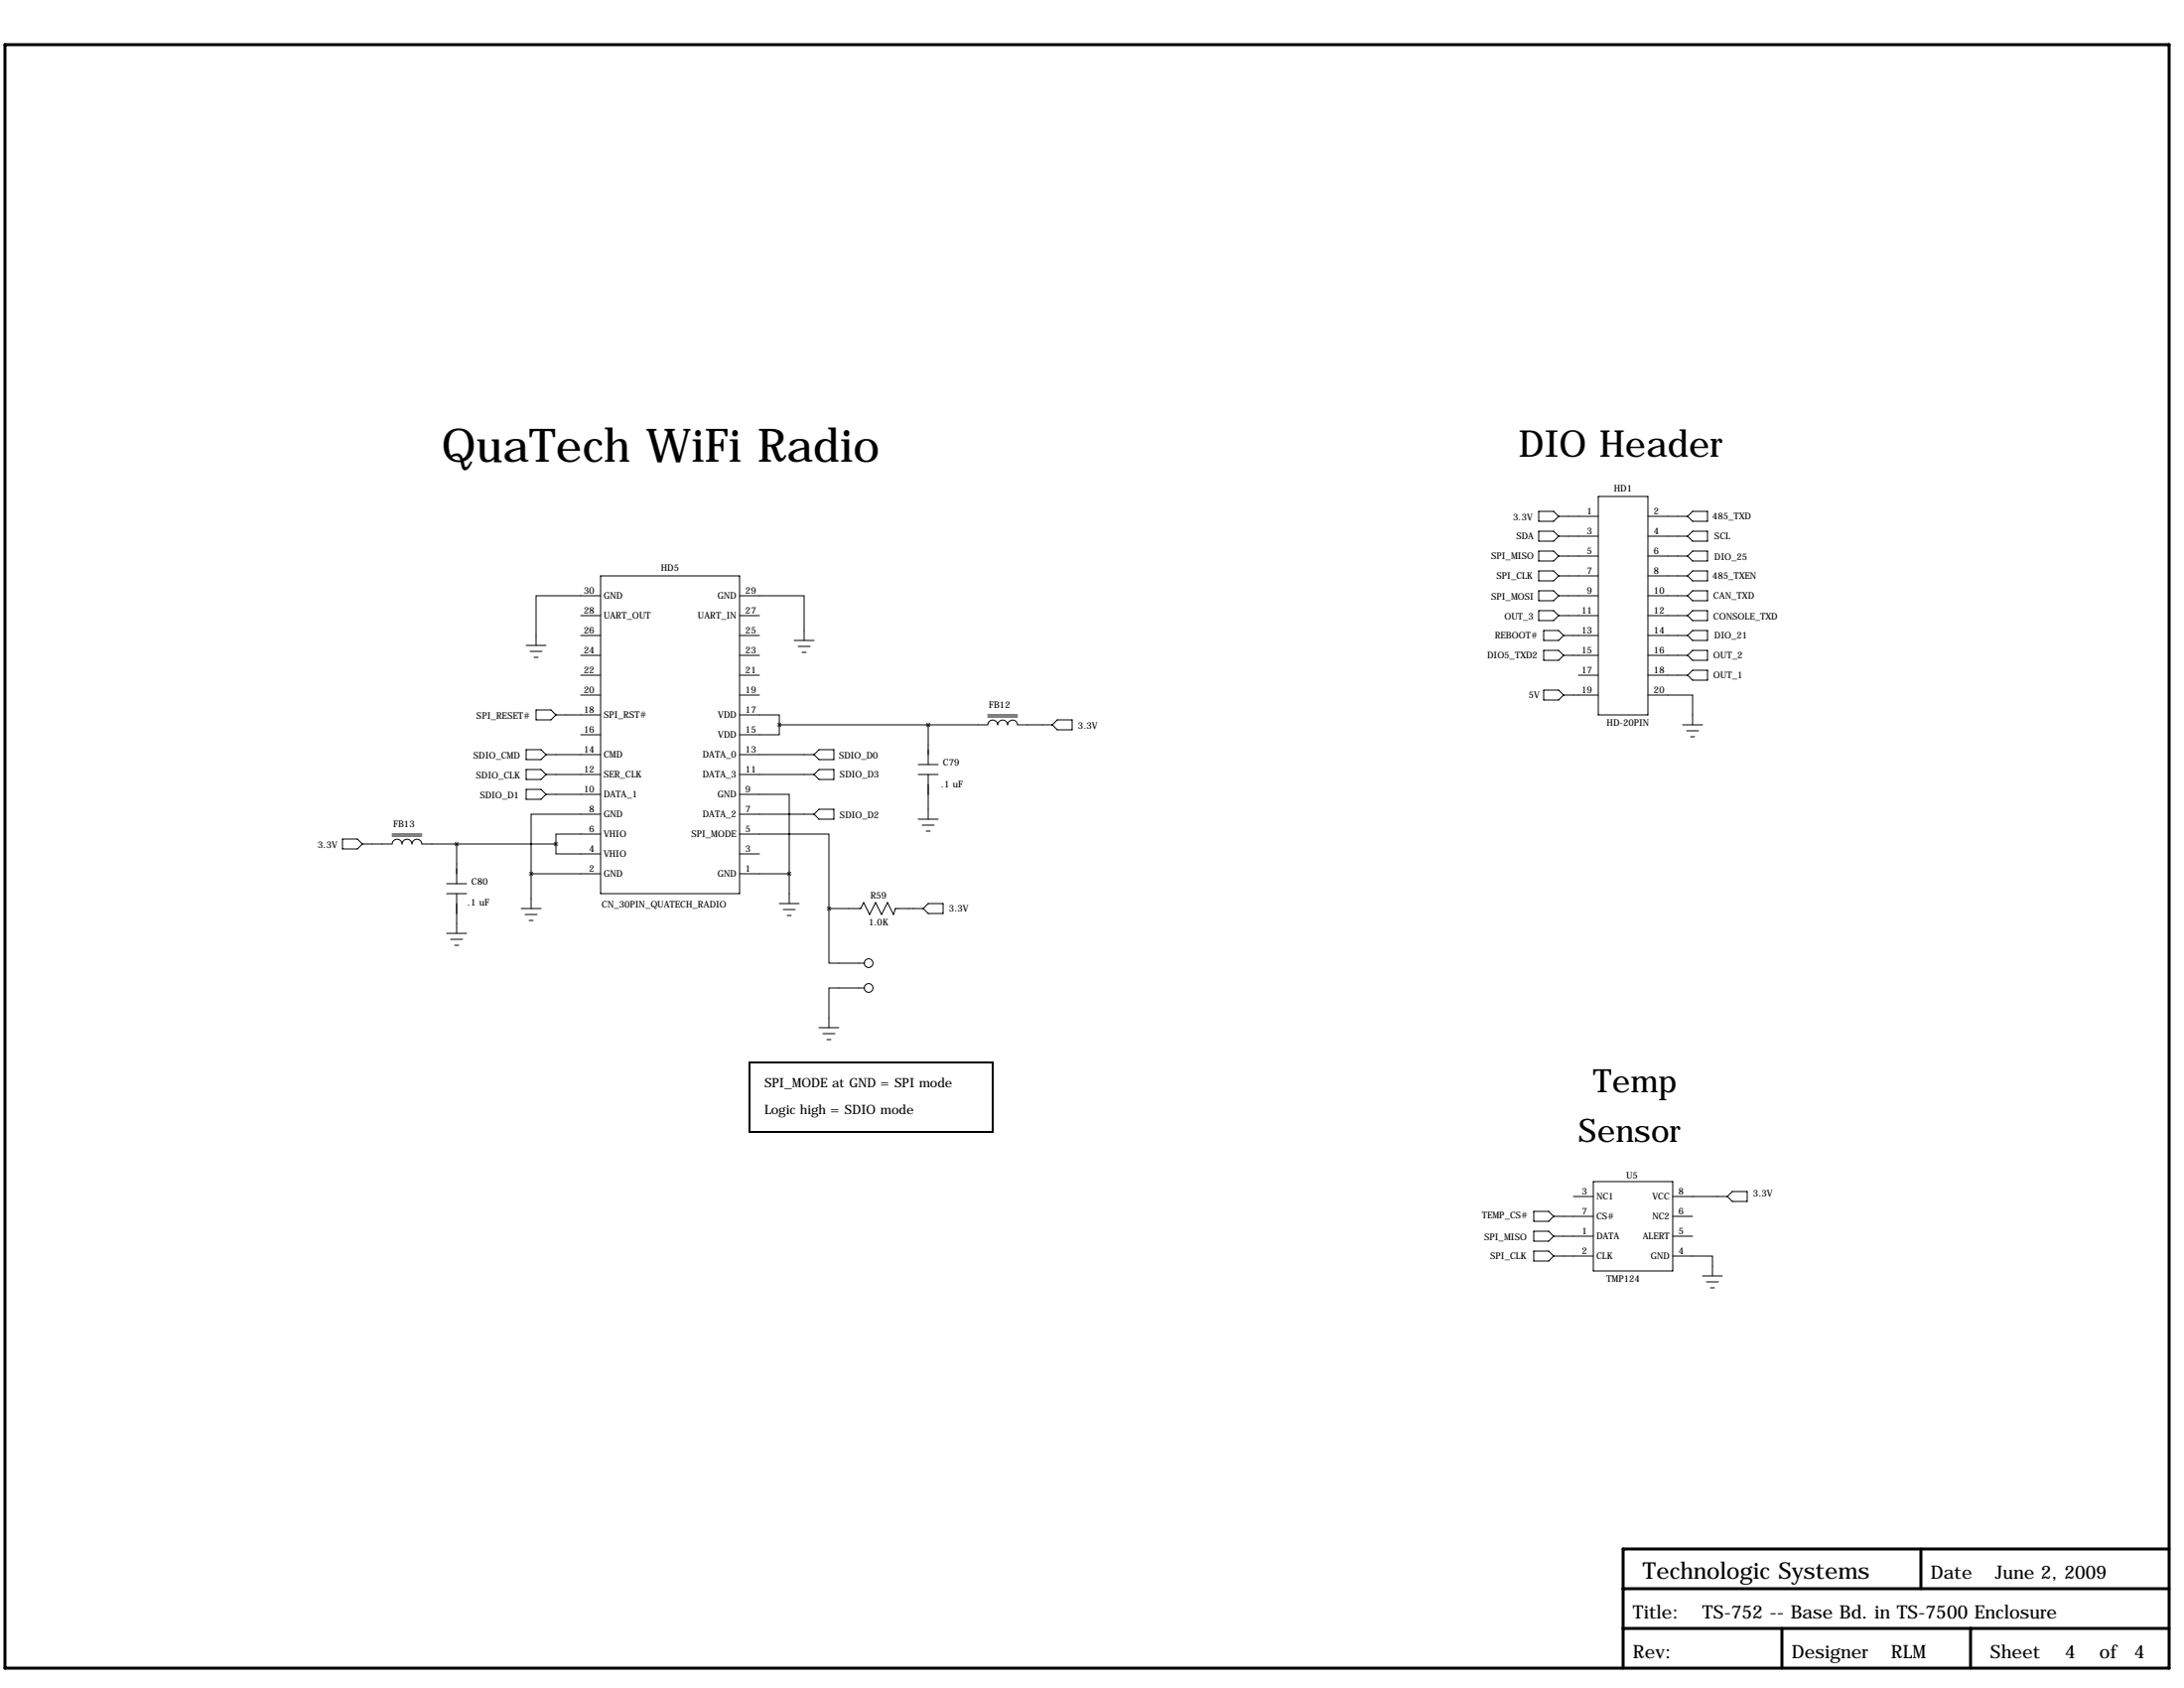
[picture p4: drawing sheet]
<svg xmlns="http://www.w3.org/2000/svg" width="559mm" height="432mm" viewBox="0 0 559 432" stroke-linecap="round" stroke-linejoin="round" font-family="sans-serif">
<path d="M1.3 11.4h553.7v415.3h-553.7zM491.5 396.2v10.2M555 396.2h-139.7v30.5M415.3 416.6h139.7M415.3 406.4h139.7M455.9 416.6v10.1M504.2 416.6v10.1" fill="none" stroke="#000" stroke-width=".76"/>
<path d="M191.8 271.8h62.2v17.8h-62.2z" fill="none" stroke="#000" stroke-width=".51"/>
<g fill="none" stroke="#000" stroke-width=".25">
<path d="M393.7 130.8h3.8l1.3 1.3-1.3 1.2h-3.8zM393.7 135.9h3.8l1.3 1.3-1.3 1.2h-3.8zM398.8 132.1h10.1M398.8 137.2h10.1M408.9 127h12.7v55.9h-12.7zM421.6 132.1h10.2M421.6 137.2h10.2M431.8 137.2l1.3-1.3h3.8v2.5h-3.8zM433.1 130.8h3.8v2.5h-3.8l-1.3-1.2zM148.6 157.5h5.1M153.7 152.4h-16.5v12.7M153.7 147.3h35.5v81.3h-35.5z"/>
<path d="M189.2 152.4h16.5v11.4M189.2 157.5h5.1M393.7 141h3.8l1.3 1.2-1.3 1.3h-3.8zM393.7 146h3.8l1.3 1.3-1.3 1.3h-3.8zM393.7 151.1h3.8l1.3 1.3-1.3 1.3h-3.8zM393.7 156.2h3.8l1.3 1.3-1.3 1.3h-3.8zM398.8 147.3h10.1M398.8 157.5h10.1M398.8 152.4h10.1M398.8 142.2h10.1M421.6 147.3h10.2M421.6 157.5h10.2"/>
<path d="M421.6 152.4h10.2M421.6 142.2h10.2M431.8 147.3l1.3-1.3h3.8v2.6h-3.8zM431.8 152.4l1.3-1.3h3.8v2.6h-3.8zM433.1 141h3.8v2.5h-3.8l-1.3-1.3zM433.1 156.2h3.8v2.6h-3.8l-1.3-1.3zM134.6 165.1h5.1M135.6 166.6h3.1M136.7 168.1h1M148.6 177.8h5.1M148.6 172.7h5.1M148.6 167.6h5.1"/>
<path d="M148.6 162.6h5.1M189.2 177.8h5.1M189.2 172.7h5.1M189.2 167.6h5.1M189.2 162.6h5.1M203.2 163.8h5.1M204.2 165.4h3.1M205.2 166.9h1M395 161.3h3.8l1.2 1.3-1.2 1.2h-3.8zM395 176.5h3.8l1.2 1.3-1.2 1.3h-3.8zM395 166.4h3.8l1.2 1.2-1.2 1.3h-3.8zM400 177.8h8.9"/>
<path d="M400 167.6h8.9M400 162.6h8.9M403.9 172.7h5M421.6 177.8h11.5v7.6M421.6 172.7h10.2M421.6 167.6h10.2M421.6 162.6h10.2M431.8 172.7l1.3-1.3h3.8v2.6h-3.8zM433.1 161.3h3.8v2.5h-3.8l-1.3-1.2zM433.1 166.4h3.8v2.5h-3.8l-1.3-1.3zM134.6 191.8h3.8l1.3 1.2-1.3 1.3h-3.8zM134.6 196.8h3.8l1.3 1.3-1.3 1.3h-3.8z"/>
<path d="M137.2 181.6h3.8l1.2 1.3-1.2 1.2h-3.8zM139.7 193h14M139.7 198.1h14M142.2 182.9h11.5M148.6 188h5.1M189.2 182.9h10.2v2.5M189.2 193h19.1M189.2 198.1h19.1M199.4 185.4h53.3a1.27 1.27 0 0 1 1.3-1.2 1.27 1.27 0 0 1 1.3 1.2 1.27 1.27 0 0 1 1.2-1.2 1.27 1.27 0 0 1 1.3 1.2 1.27 1.27 0 0 1 1.3-1.2 1.27 1.27 0 0 1 1.2 1.2h8.9M199.4 185.4v2.6h-10.2M209.5 196.8h3.9v2.6h-3.9l-1.2-1.3zM209.5 191.8h3.9v2.5h-3.9l-1.2-1.3z"/>
<path d="M234.9 198.1h5.1M234.9 195.6h5.1M237.5 185.4v10.2M237.5 198.1v11.4M252.7 182.9h7.6M252.7 183.4h7.6M269.2 185.4l1.3-1.3h3.8v2.6h-3.8zM430.5 185.4h5.1M431.5 186.9h3.1M432.6 188.5h1M87.6 214.6h3.8l1.3 1.3-1.3 1.3h-3.8zM92.7 215.9h7.6a1.27 1.27 0 0 1 1.3-1.2 1.27 1.27 0 0 1 1.3 1.2 1.27 1.27 0 0 1 1.2-1.2 1.27 1.27 0 0 1 1.3 1.2 1.27 1.27 0 0 1 1.3-1.2 1.27 1.27 0 0 1 1.2 1.2h34.3"/>
<path d="M100.3 213.4h7.6M100.3 213.9h7.6M116.8 215.9v10.2M134.6 201.9h3.8l1.3 1.3-1.3 1.3h-3.8zM139.7 203.2h14M142.2 215.9v2.5h11.5M153.7 213.4h-11.5v2.5M153.7 208.3h-17.8v15.2M189.2 203.2h12.7v20.3M189.2 213.4h22.9v19M189.2 208.3h19.1M189.2 218.4h5.1"/>
<path d="M209.5 207h3.9v2.5h-3.9l-1.2-1.2zM234.9 209.5h5.1M236 211.1h3M237 212.6h1M114.3 228.6h5.1M114.3 226.1h5.1M114.3 238.8h5.1M116.8 228.6v10.2M133.3 232.4h5.1M134.4 233.9h3M135.4 235.5h1M135.9 223.5h17.8"/>
<path d="M135.9 223.5v8.9M189.2 223.5h12.7M199.4 231.1h5.1M200.4 232.7h3.1M201.4 234.2h1M201.9 223.5v7.6M212.1 232.4v14h9.1M212.1 232.4h8.1l.8-1.5 1.5 3 1.5-3 1.6 3 1.5-3 1.5 3 .5-1.5h7.1M236.2 232.4l1.3-1.3h3.8v2.6h-3.8zM115.3 240.3h3.1M116.3 241.8h1M221.2 252.7h-9.1v10.2"/>
<path d="M209.5 262.9h5.1M210.6 264.4h3M211.6 265.9h1M392.4 309.9h3.8l1.3 1.2-1.3 1.3h-3.8zM392.4 315h3.8l1.3 1.2-1.3 1.3h-3.8zM397.5 311.1h10.2M397.5 316.2h10.2M402.6 306.1h5.1M407.7 302.3h20.3v22.8h-20.3zM428 306.1h14M428 311.1h5.1M428 316.2h5.1"/>
<path d="M443.2 304.8h3.8v2.5h-3.8l-1.2-1.2zM392.4 320h3.8l1.3 1.3-1.3 1.3h-3.8zM397.5 321.3h10.2M428 321.3h10.1v5.1M435.6 326.4h5.1M436.6 327.9h3.1M437.6 329.4h1.1"/>
<circle cx="222.2" cy="246.4" r="1.12"/>
<circle cx="222.2" cy="252.7" r="1.12"/>
</g>
<path d="M142.2 215.9a.05 .05 0 0 0 .1 0 .05 .05 0 0 0-.1 0zM201.9 223.5a.05 .05 0 0 0 .1 0 .05 .05 0 0 0-.1 0zM116.8 215.9a.05 .05 0 0 0 .1 0 .05 .05 0 0 0-.1 0z" fill="#000" stroke="#000" stroke-width="1"/>
<text font-size="11.9" x="113" y="118.1">QuaTech WiFi Radio</text>
<text font-size="9.5" x="388.6" y="116.8">DIO Header</text>
<g font-size="8.3">
<text x="407.7" y="279.4">Temp</text>
<text x="403.9" y="292.1">Sensor</text>
</g>
<text font-size="5.9" x="420.4" y="403.9">Technologic Systems</text>
<g font-size="4.7">
<text x="494" y="403.9">Date</text>
<text x="510.5" y="403.9">June 2, 2009</text>
<text x="417.8" y="414">Title:</text>
<text x="435.6" y="414">TS-752 -- Base Bd. in TS-7500 Enclosure</text>
<text x="417.8" y="424.2">Rev:</text>
<text x="458.5" y="424.2">Designer</text>
<text x="483.9" y="424.2">RLM</text>
<text x="509.3" y="424.2">Sheet</text>
<text x="528.3" y="424.2">4</text>
<text x="537.2" y="424.2">of</text>
<text x="546.1" y="424.2">4</text>
</g>
<g font-size="3.3">
<text x="195.6" y="278.1">SPI_MODE at GND = SPI mode</text>
<text x="195.6" y="285">Logic high = SDIO mode</text>
</g>
<g font-size="2.4">
<text x="413" y="125.7">HD1</text>
<text x="406.1" y="131.6">1</text>
<text x="423.2" y="131.6">2</text>
<text x="387.2" y="133.1">3.3V</text>
<text x="387.9" y="137.9">SDA</text>
<text x="406.1" y="136.7">3</text>
<text x="423.2" y="136.7">4</text>
<text x="438.1" y="132.8">485_TXD</text>
<text x="438.7" y="137.9">SCL</text>
<text x="381.6" y="143">SPI_MISO</text>
<text x="406.1" y="141.7">5</text>
<text x="423.2" y="141.7">6</text>
<text x="438.7" y="143.3">DIO_25</text>
<text x="169.1" y="146.1">HD5</text>
<text x="382.9" y="148.1">SPI_CLK</text>
<text x="406.1" y="146.8">7</text>
<text x="423.2" y="146.8">8</text>
<text x="438.1" y="148.1">485_TXEN</text>
<text x="149.4" y="151.9">30</text>
<text x="154.4" y="153.2">GND</text>
<text x="183.6" y="153.2">GND</text>
<text x="190.8" y="151.9">29</text>
<text x="381.6" y="153.4">SPI_MOSI</text>
<text x="406.1" y="151.9">9</text>
<text x="423.2" y="151.9">10</text>
<text x="438.4" y="153.2">CAN_TXD</text>
<text x="149.4" y="157">28</text>
<text x="154.4" y="158.3">UART_OUT</text>
<text x="178.6" y="158.3">UART_IN</text>
<text x="190.8" y="157">27</text>
<text x="385" y="158.5">OUT_3</text>
<text x="404.7" y="157">11</text>
<text x="423.2" y="157">12</text>
<text x="438.4" y="158.5">CONSOLE_TXD</text>
<text x="149.4" y="167.1">24</text>
<text x="149.4" y="162.1">26</text>
<text x="190.8" y="162.1">25</text>
<text x="190.8" y="167.1">23</text>
<text x="382.4" y="163.3">REBOOT#</text>
<text x="404.7" y="162.1">13</text>
<text x="404.7" y="167.1">15</text>
<text x="423.2" y="162.1">14</text>
<text x="423.2" y="167.1">16</text>
<text x="438.7" y="163.3">DIO_21</text>
<text x="149.4" y="172.2">22</text>
<text x="190.8" y="172.2">21</text>
<text x="380.5" y="168.4">DIO5_TXD2</text>
<text x="404.7" y="172.2">17</text>
<text x="423.2" y="172.2">18</text>
<text x="438.4" y="173.5">OUT_1</text>
<text x="438.4" y="168.4">OUT_2</text>
<text x="149.4" y="177.3">20</text>
<text x="190.8" y="177.3">19</text>
<text x="391.1" y="178.6">5V</text>
<text x="404.7" y="177.3">19</text>
<text x="423.2" y="177.3">20</text>
<text x="121.9" y="183.9">SPI_RESET#</text>
<text x="149.4" y="182.4">18</text>
<text x="154.4" y="183.7">SPI_RST#</text>
<text x="183.7" y="183.7">VDD</text>
<text x="190.8" y="182.4">17</text>
<text x="253.1" y="181.1">FB12</text>
<text x="411.1" y="185.6">HD-20PIN</text>
<text x="149.4" y="187.5">16</text>
<text x="183.7" y="188.8">VDD</text>
<text x="190.8" y="187.5">15</text>
<text x="275.8" y="186.4">3.3V</text>
<text x="121.1" y="194.1">SDIO_CMD</text>
<text x="149.4" y="192.5">14</text>
<text x="149.4" y="197.6">12</text>
<text x="154.4" y="193.9">CMD</text>
<text x="179.8" y="193.9">DATA_0</text>
<text x="190.8" y="192.5">13</text>
<text x="190.8" y="197.6">11</text>
<text x="214.6" y="194.1">SDIO_D0</text>
<text x="241.3" y="195.8">C79</text>
<text x="121.8" y="199.1">SDIO_CLK</text>
<text x="149.4" y="202.7">10</text>
<text x="154.4" y="199">SER_CLK</text>
<text x="179.8" y="199">DATA_3</text>
<text x="190.8" y="202.7">9</text>
<text x="214.9" y="198.9">SDIO_D3</text>
<text x="240.8" y="201.3">.1 uF</text>
<text x="122.8" y="204.2">SDIO_D1</text>
<text x="150.8" y="207.8">8</text>
<text x="154.4" y="204">DATA_1</text>
<text x="154.4" y="209.1">GND</text>
<text x="179.8" y="209.1">DATA_2</text>
<text x="183.6" y="204">GND</text>
<text x="190.8" y="207.8">7</text>
<text x="214.9" y="209.3">SDIO_D2</text>
<text x="100.7" y="211.6">FB13</text>
<text x="150.8" y="212.9">6</text>
<text x="154.4" y="214.2">VHIO</text>
<text x="176.9" y="214.2">SPI_MODE</text>
<text x="190.8" y="212.9">5</text>
<text x="81.3" y="216.9">3.3V</text>
<text x="150.8" y="217.9">4</text>
<text x="154.4" y="219.3">VHIO</text>
<text x="190.8" y="217.9">3</text>
<text x="120.6" y="226.3">C80</text>
<text x="150.8" y="223">2</text>
<text x="154.4" y="224.4">GND</text>
<text x="183.6" y="224.4">GND</text>
<text x="190.8" y="223">1</text>
<text x="119.6" y="231.5">.1 uF</text>
<text x="154" y="232">CN_30PIN_QUATECH_RADIO</text>
<text x="222.7" y="229.9">R59</text>
<text x="242.8" y="233.2">3.3V</text>
<text x="222.3" y="236.6">1.0K</text>
<text x="404.8" y="305.6">3</text>
<text x="416.1" y="301.5">U5</text>
<text x="429.5" y="305.6">8</text>
<text x="379.1" y="311.8">TEMP_CS#</text>
<text x="404.8" y="310.6">7</text>
<text x="408.4" y="306.9">NC1</text>
<text x="408.4" y="312">CS#</text>
<text x="422.7" y="312">NC2</text>
<text x="422.7" y="306.9">VCC</text>
<text x="429.5" y="310.6">6</text>
<text x="448.6" y="306.1">3.3V</text>
<text x="379.8" y="317.2">SPI_MISO</text>
<text x="404.8" y="315.7">1</text>
<text x="408.4" y="317.1">DATA</text>
<text x="420.3" y="317.1">ALERT</text>
<text x="429.5" y="315.7">5</text>
<text x="381.3" y="322.1">SPI_CLK</text>
<text x="404.8" y="320.8">2</text>
<text x="408.4" y="322.1">CLK</text>
<text x="422.3" y="322.1">GND</text>
<text x="429.5" y="320.8">4</text>
<text x="411" y="327.8">TMP124</text>
</g>
</svg>
